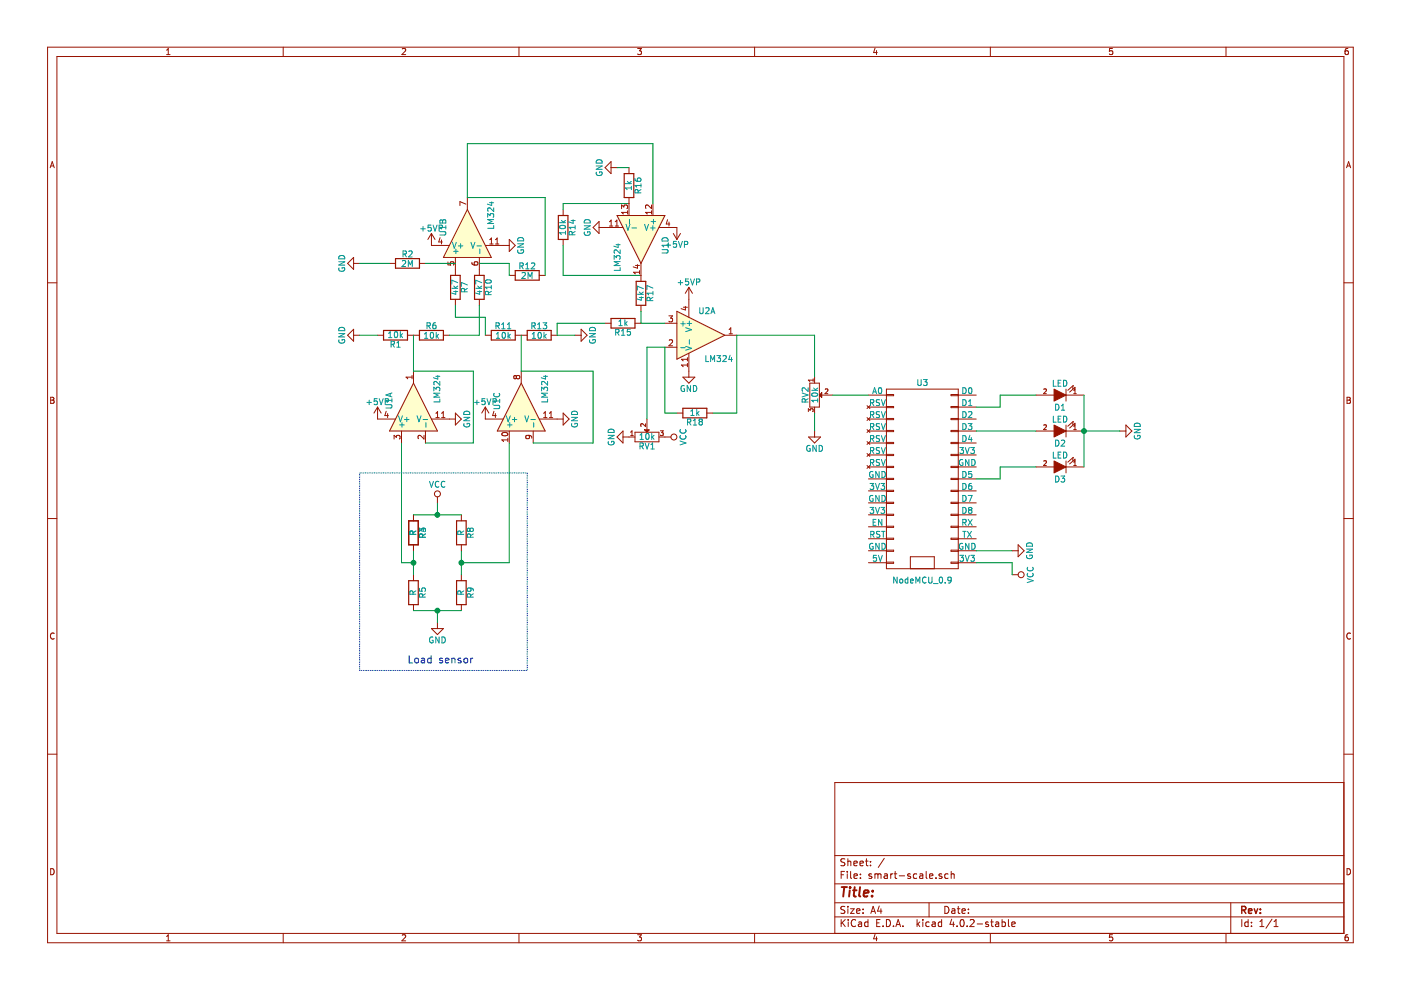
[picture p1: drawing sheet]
EESchema Schematic File Version 2
LIBS:power
LIBS:device
LIBS:transistors
LIBS:conn
LIBS:linear
LIBS:regul
LIBS:74xx
LIBS:cmos4000
LIBS:adc-dac
LIBS:memory
LIBS:xilinx
LIBS:microcontrollers
LIBS:dsp
LIBS:microchip
LIBS:analog_switches
LIBS:motorola
LIBS:texas
LIBS:intel
LIBS:audio
LIBS:interface
LIBS:digital-audio
LIBS:philips
LIBS:display
LIBS:cypress
LIBS:siliconi
LIBS:opto
LIBS:atmel
LIBS:contrib
LIBS:valves
LIBS:nodemcu
LIBS:smart-scale-cache
EELAYER 25 0
EELAYER END
$Descr A4 11693 8268
encoding utf-8
Sheet 1 1
Title ""
Date ""
Rev ""
Comp ""
Comment1 ""
Comment2 ""
Comment3 ""
Comment4 ""
$EndDescr
$Comp
L NodeMCU_0.9 U3
U 1 1
P 7700 4000
F 0 "U3" H 7700 4800 50  0000 C CNN
F 1 "NodeMCU_0.9" H 7700 3150 50  0000 C CNN
F 2 "" H 7950 4000 50  0000 C CNN
F 3 "" H 7950 4000 50  0000 C CNN
	1    7700 4000
	1    0    0    -1  
$EndComp
$Comp
L GND #PWR20
U 1 1
P 8450 4600
F 0 "#PWR20" H 8450 4350 50  0001 C CNN
F 1 "GND" H 8450 4450 50  0000 C CNN
F 2 "" H 8450 4600 50  0000 C CNN
F 3 "" H 8450 4600 50  0000 C CNN
	1    8450 4600
	0    -1   -1   0   
$EndComp
$Comp
L VCC #PWR21
U 1 1
P 8450 4800
F 0 "#PWR21" H 8450 4650 50  0001 C CNN
F 1 "VCC" H 8450 4950 50  0000 C CNN
F 2 "" H 8450 4800 50  0000 C CNN
F 3 "" H 8450 4800 50  0000 C CNN
	1    8450 4800
	0    1    1    0   
$EndComp
$Comp
L LM324 U1
U 1 1
P 3450 3400
F 0 "U1" H 3500 3600 50  0000 C CNN
F 1 "LM324" H 3600 3200 50  0000 C CNN
F 2 "" H 3400 3500 50  0000 C CNN
F 3 "" H 3500 3600 50  0000 C CNN
	1    3450 3400
	0    -1   -1   0   
$EndComp
$Comp
L LM324 U1
U 3 1
P 4350 3400
F 0 "U1" H 4400 3600 50  0000 C CNN
F 1 "LM324" H 4500 3200 50  0000 C CNN
F 2 "" H 4300 3500 50  0000 C CNN
F 3 "" H 4400 3600 50  0000 C CNN
	3    4350 3400
	0    -1   -1   0   
$EndComp
$Comp
L LM324 U1
U 2 1
P 3900 1950
F 0 "U1" H 3950 2150 50  0000 C CNN
F 1 "LM324" H 4050 1750 50  0000 C CNN
F 2 "" H 3850 2050 50  0000 C CNN
F 3 "" H 3950 2150 50  0000 C CNN
	2    3900 1950
	0    -1   -1   0   
$EndComp
$Comp
L LM324 U1
U 4 1
P 5350 2000
F 0 "U1" H 5400 2200 50  0000 C CNN
F 1 "LM324" H 5500 1800 50  0000 C CNN
F 2 "" H 5300 2100 50  0000 C CNN
F 3 "" H 5400 2200 50  0000 C CNN
	4    5350 2000
	0    1    1    0   
$EndComp
$Comp
L +5VP #PWR3
U 1 1
P 3150 3500
F 0 "#PWR3" H 3150 3350 50  0001 C CNN
F 1 "+5VP" H 3150 3640 50  0000 C CNN
F 2 "" H 3150 3500 50  0000 C CNN
F 3 "" H 3150 3500 50  0000 C CNN
	1    3150 3500
	1    0    0    -1  
$EndComp
$Comp
L +5VP #PWR8
U 1 1
P 4050 3500
F 0 "#PWR8" H 4050 3350 50  0001 C CNN
F 1 "+5VP" H 4050 3640 50  0000 C CNN
F 2 "" H 4050 3500 50  0000 C CNN
F 3 "" H 4050 3500 50  0000 C CNN
	1    4050 3500
	1    0    0    -1  
$EndComp
$Comp
L +5VP #PWR4
U 1 1
P 3600 2050
F 0 "#PWR4" H 3600 1900 50  0001 C CNN
F 1 "+5VP" H 3600 2190 50  0000 C CNN
F 2 "" H 3600 2050 50  0000 C CNN
F 3 "" H 3600 2050 50  0000 C CNN
	1    3600 2050
	1    0    0    -1  
$EndComp
$Comp
L +5VP #PWR16
U 1 1
P 5650 1900
F 0 "#PWR16" H 5650 1750 50  0001 C CNN
F 1 "+5VP" H 5650 2040 50  0000 C CNN
F 2 "" H 5650 1900 50  0000 C CNN
F 3 "" H 5650 1900 50  0000 C CNN
	1    5650 1900
	-1   0    0    1   
$EndComp
$Comp
L GND #PWR12
U 1 1
P 5050 1900
F 0 "#PWR12" H 5050 1650 50  0001 C CNN
F 1 "GND" H 5050 1750 50  0000 C CNN
F 2 "" H 5050 1900 50  0000 C CNN
F 3 "" H 5050 1900 50  0000 C CNN
	1    5050 1900
	0    1    1    0   
$EndComp
$Comp
L GND #PWR9
U 1 1
P 4200 2050
F 0 "#PWR9" H 4200 1800 50  0001 C CNN
F 1 "GND" H 4200 1900 50  0000 C CNN
F 2 "" H 4200 2050 50  0000 C CNN
F 3 "" H 4200 2050 50  0000 C CNN
	1    4200 2050
	0    -1   -1   0   
$EndComp
$Comp
L GND #PWR10
U 1 1
P 4650 3500
F 0 "#PWR10" H 4650 3250 50  0001 C CNN
F 1 "GND" H 4650 3350 50  0000 C CNN
F 2 "" H 4650 3500 50  0000 C CNN
F 3 "" H 4650 3500 50  0000 C CNN
	1    4650 3500
	0    -1   -1   0   
$EndComp
$Comp
L GND #PWR7
U 1 1
P 3750 3500
F 0 "#PWR7" H 3750 3250 50  0001 C CNN
F 1 "GND" H 3750 3350 50  0000 C CNN
F 2 "" H 3750 3500 50  0000 C CNN
F 3 "" H 3750 3500 50  0000 C CNN
	1    3750 3500
	0    -1   -1   0   
$EndComp
$Comp
L R R3
U 1 1
P 3450 4450
F 0 "R3" V 3530 4450 50  0000 C CNN
F 1 "R" V 3450 4450 50  0000 C CNN
F 2 "" V 3380 4450 50  0000 C CNN
F 3 "" H 3450 4450 50  0000 C CNN
	1    3450 4450
	1    0    0    -1  
$EndComp
$Comp
L R R4
U 1 1
P 3450 4450
F 0 "R4" V 3530 4450 50  0000 C CNN
F 1 "R" V 3450 4450 50  0000 C CNN
F 2 "" V 3380 4450 50  0000 C CNN
F 3 "" H 3450 4450 50  0000 C CNN
	1    3450 4450
	1    0    0    -1  
$EndComp
$Comp
L R R8
U 1 1
P 3850 4450
F 0 "R8" V 3930 4450 50  0000 C CNN
F 1 "R" V 3850 4450 50  0000 C CNN
F 2 "" V 3780 4450 50  0000 C CNN
F 3 "" H 3850 4450 50  0000 C CNN
	1    3850 4450
	1    0    0    -1  
$EndComp
$Comp
L R R9
U 1 1
P 3850 4950
F 0 "R9" V 3930 4950 50  0000 C CNN
F 1 "R" V 3850 4950 50  0000 C CNN
F 2 "" V 3780 4950 50  0000 C CNN
F 3 "" H 3850 4950 50  0000 C CNN
	1    3850 4950
	1    0    0    -1  
$EndComp
$Comp
L R R5
U 1 1
P 3450 4950
F 0 "R5" V 3530 4950 50  0000 C CNN
F 1 "R" V 3450 4950 50  0000 C CNN
F 2 "" V 3380 4950 50  0000 C CNN
F 3 "" H 3450 4950 50  0000 C CNN
	1    3450 4950
	1    0    0    -1  
$EndComp
$Comp
L GND #PWR6
U 1 1
P 3650 5200
F 0 "#PWR6" H 3650 4950 50  0001 C CNN
F 1 "GND" H 3650 5050 50  0000 C CNN
F 2 "" H 3650 5200 50  0000 C CNN
F 3 "" H 3650 5200 50  0000 C CNN
	1    3650 5200
	1    0    0    -1  
$EndComp
$Comp
L VCC #PWR5
U 1 1
P 3650 4200
F 0 "#PWR5" H 3650 4050 50  0001 C CNN
F 1 "VCC" H 3650 4350 50  0000 C CNN
F 2 "" H 3650 4200 50  0000 C CNN
F 3 "" H 3650 4200 50  0000 C CNN
	1    3650 4200
	1    0    0    -1  
$EndComp
$Comp
L R R1
U 1 1
P 3300 2800
F 0 "R1" V 3380 2800 50  0000 C CNN
F 1 "10k" V 3300 2800 50  0000 C CNN
F 2 "" V 3230 2800 50  0000 C CNN
F 3 "" H 3300 2800 50  0000 C CNN
	1    3300 2800
	0    1    1    0   
$EndComp
$Comp
L R R6
U 1 1
P 3600 2800
F 0 "R6" V 3680 2800 50  0000 C CNN
F 1 "10k" V 3600 2800 50  0000 C CNN
F 2 "" V 3530 2800 50  0000 C CNN
F 3 "" H 3600 2800 50  0000 C CNN
	1    3600 2800
	0    -1   -1   0   
$EndComp
$Comp
L GND #PWR2
U 1 1
P 3000 2800
F 0 "#PWR2" H 3000 2550 50  0001 C CNN
F 1 "GND" H 3000 2650 50  0000 C CNN
F 2 "" H 3000 2800 50  0000 C CNN
F 3 "" H 3000 2800 50  0000 C CNN
	1    3000 2800
	0    1    1    0   
$EndComp
$Comp
L R R11
U 1 1
P 4200 2800
F 0 "R11" V 4280 2800 50  0000 C CNN
F 1 "10k" V 4200 2800 50  0000 C CNN
F 2 "" V 4130 2800 50  0000 C CNN
F 3 "" H 4200 2800 50  0000 C CNN
	1    4200 2800
	0    -1   -1   0   
$EndComp
$Comp
L R R13
U 1 1
P 4500 2800
F 0 "R13" V 4580 2800 50  0000 C CNN
F 1 "10k" V 4500 2800 50  0000 C CNN
F 2 "" V 4430 2800 50  0000 C CNN
F 3 "" H 4500 2800 50  0000 C CNN
	1    4500 2800
	0    -1   -1   0   
$EndComp
$Comp
L GND #PWR11
U 1 1
P 4800 2800
F 0 "#PWR11" H 4800 2550 50  0001 C CNN
F 1 "GND" H 4800 2650 50  0000 C CNN
F 2 "" H 4800 2800 50  0000 C CNN
F 3 "" H 4800 2800 50  0000 C CNN
	1    4800 2800
	0    -1   -1   0   
$EndComp
$Comp
L R R10
U 1 1
P 4000 2400
F 0 "R10" V 4080 2400 50  0000 C CNN
F 1 "4k7" V 4000 2400 50  0000 C CNN
F 2 "" V 3930 2400 50  0000 C CNN
F 3 "" H 4000 2400 50  0000 C CNN
	1    4000 2400
	1    0    0    -1  
$EndComp
$Comp
L R R7
U 1 1
P 3800 2400
F 0 "R7" V 3880 2400 50  0000 C CNN
F 1 "4k7" V 3800 2400 50  0000 C CNN
F 2 "" V 3730 2400 50  0000 C CNN
F 3 "" H 3800 2400 50  0000 C CNN
	1    3800 2400
	1    0    0    -1  
$EndComp
$Comp
L R R12
U 1 1
P 4400 2300
F 0 "R12" V 4480 2300 50  0000 C CNN
F 1 "2M" V 4400 2300 50  0000 C CNN
F 2 "" V 4330 2300 50  0000 C CNN
F 3 "" H 4400 2300 50  0000 C CNN
	1    4400 2300
	0    -1   -1   0   
$EndComp
$Comp
L R R2
U 1 1
P 3400 2200
F 0 "R2" V 3480 2200 50  0000 C CNN
F 1 "2M" V 3400 2200 50  0000 C CNN
F 2 "" V 3330 2200 50  0000 C CNN
F 3 "" H 3400 2200 50  0000 C CNN
	1    3400 2200
	0    -1   -1   0   
$EndComp
$Comp
L GND #PWR1
U 1 1
P 3000 2200
F 0 "#PWR1" H 3000 1950 50  0001 C CNN
F 1 "GND" H 3000 2050 50  0000 C CNN
F 2 "" H 3000 2200 50  0000 C CNN
F 3 "" H 3000 2200 50  0000 C CNN
	1    3000 2200
	0    1    1    0   
$EndComp
Wire Wire Line
	8450 4600 8150 4600
Wire Wire Line
	8150 4700 8450 4700
Wire Wire Line
	8450 4700 8450 4800
Wire Wire Line
	3450 5100 3850 5100
Wire Wire Line
	3650 5100 3650 5200
Connection ~ 3650 5100
Wire Wire Line
	3450 4600 3450 4800
Wire Wire Line
	3850 4600 3850 4800
Wire Wire Line
	3450 4300 3850 4300
Wire Wire Line
	3650 4300 3650 4200
Connection ~ 3650 4300
Wire Wire Line
	3450 4700 3350 4700
Wire Wire Line
	3350 4700 3350 3700
Connection ~ 3450 4700
Wire Wire Line
	3850 4700 4250 4700
Wire Wire Line
	4250 4700 4250 3700
Connection ~ 3850 4700
Wire Wire Line
	3550 3700 3950 3700
Wire Wire Line
	3950 3700 3950 3100
Wire Wire Line
	3950 3100 3450 3100
Wire Wire Line
	4450 3700 4950 3700
Wire Wire Line
	4950 3700 4950 3100
Wire Wire Line
	4950 3100 4350 3100
Wire Wire Line
	3450 3100 3450 2800
Wire Wire Line
	3150 2800 3000 2800
Wire Wire Line
	4800 2800 4650 2800
Wire Wire Line
	4350 3100 4350 2800
Wire Wire Line
	3800 2550 3800 2650
Wire Wire Line
	3800 2650 4050 2650
Wire Wire Line
	4050 2650 4050 2800
Wire Wire Line
	4000 2550 4000 2800
Wire Wire Line
	4000 2800 3750 2800
Wire Wire Line
	4000 2200 4250 2200
Wire Wire Line
	4250 2200 4250 2300
Wire Wire Line
	4550 2300 4550 1650
Wire Wire Line
	4550 1650 3900 1650
Wire Wire Line
	3800 2200 3550 2200
Wire Wire Line
	3250 2200 3000 2200
Wire Wire Line
	3900 1650 3900 1200
Wire Wire Line
	3900 1200 5450 1200
Wire Wire Line
	5450 1200 5450 1700
$Comp
L R R14
U 1 1
P 4700 1900
F 0 "R14" V 4780 1900 50  0000 C CNN
F 1 "10k" V 4700 1900 50  0000 C CNN
F 2 "" V 4630 1900 50  0000 C CNN
F 3 "" H 4700 1900 50  0000 C CNN
	1    4700 1900
	1    0    0    -1  
$EndComp
Wire Wire Line
	5250 1700 4700 1700
Wire Wire Line
	4700 1700 4700 1750
Wire Wire Line
	5350 2300 4700 2300
Wire Wire Line
	4700 2300 4700 2050
$Comp
L R R16
U 1 1
P 5250 1550
F 0 "R16" V 5330 1550 50  0000 C CNN
F 1 "1k" V 5250 1550 50  0000 C CNN
F 2 "" V 5180 1550 50  0000 C CNN
F 3 "" H 5250 1550 50  0000 C CNN
	1    5250 1550
	1    0    0    -1  
$EndComp
$Comp
L GND #PWR13
U 1 1
P 5150 1400
F 0 "#PWR13" H 5150 1150 50  0001 C CNN
F 1 "GND" H 5150 1250 50  0000 C CNN
F 2 "" H 5150 1400 50  0000 C CNN
F 3 "" H 5150 1400 50  0000 C CNN
	1    5150 1400
	0    1    1    0   
$EndComp
Wire Wire Line
	5250 1400 5150 1400
$Comp
L LM324 U2
U 1 1
P 5850 2800
F 0 "U2" H 5900 3000 50  0000 C CNN
F 1 "LM324" H 6000 2600 50  0000 C CNN
F 2 "" H 5800 2900 50  0000 C CNN
F 3 "" H 5900 3000 50  0000 C CNN
	1    5850 2800
	1    0    0    -1  
$EndComp
$Comp
L GND #PWR18
U 1 1
P 5750 3100
F 0 "#PWR18" H 5750 2850 50  0001 C CNN
F 1 "GND" H 5750 2950 50  0000 C CNN
F 2 "" H 5750 3100 50  0000 C CNN
F 3 "" H 5750 3100 50  0000 C CNN
	1    5750 3100
	1    0    0    -1  
$EndComp
$Comp
L +5VP #PWR17
U 1 1
P 5750 2500
F 0 "#PWR17" H 5750 2350 50  0001 C CNN
F 1 "+5VP" H 5750 2640 50  0000 C CNN
F 2 "" H 5750 2500 50  0000 C CNN
F 3 "" H 5750 2500 50  0000 C CNN
	1    5750 2500
	1    0    0    -1  
$EndComp
$Comp
L R R17
U 1 1
P 5350 2450
F 0 "R17" V 5430 2450 50  0000 C CNN
F 1 "4k7" V 5350 2450 50  0000 C CNN
F 2 "" V 5280 2450 50  0000 C CNN
F 3 "" H 5350 2450 50  0000 C CNN
	1    5350 2450
	1    0    0    -1  
$EndComp
Wire Wire Line
	5550 2700 5350 2700
Wire Wire Line
	5350 2700 5350 2600
$Comp
L R R15
U 1 1
P 5200 2700
F 0 "R15" V 5280 2700 50  0000 C CNN
F 1 "1k" V 5200 2700 50  0000 C CNN
F 2 "" V 5130 2700 50  0000 C CNN
F 3 "" H 5200 2700 50  0000 C CNN
	1    5200 2700
	0    1    1    0   
$EndComp
Wire Wire Line
	5050 2700 4650 2700
Wire Wire Line
	4650 2700 4650 2800
$Comp
L R R18
U 1 1
P 5800 3450
F 0 "R18" V 5880 3450 50  0000 C CNN
F 1 "1k" V 5800 3450 50  0000 C CNN
F 2 "" V 5730 3450 50  0000 C CNN
F 3 "" H 5800 3450 50  0000 C CNN
	1    5800 3450
	0    1    1    0   
$EndComp
Wire Wire Line
	5550 2900 5550 3450
Wire Wire Line
	5550 3450 5650 3450
Wire Wire Line
	5950 3450 6150 3450
Wire Wire Line
	6150 3450 6150 2800
$Comp
L POT RV1
U 1 1
P 5400 3650
F 0 "RV1" H 5400 3570 50  0000 C CNN
F 1 "10k" H 5400 3650 50  0000 C CNN
F 2 "" H 5400 3650 50  0000 C CNN
F 3 "" H 5400 3650 50  0000 C CNN
	1    5400 3650
	1    0    0    -1  
$EndComp
Wire Wire Line
	5550 2900 5400 2900
Wire Wire Line
	5400 2900 5400 3500
$Comp
L VCC #PWR15
U 1 1
P 5550 3650
F 0 "#PWR15" H 5550 3500 50  0001 C CNN
F 1 "VCC" H 5550 3800 50  0000 C CNN
F 2 "" H 5550 3650 50  0000 C CNN
F 3 "" H 5550 3650 50  0000 C CNN
	1    5550 3650
	0    1    1    0   
$EndComp
$Comp
L GND #PWR14
U 1 1
P 5250 3650
F 0 "#PWR14" H 5250 3400 50  0001 C CNN
F 1 "GND" H 5250 3500 50  0000 C CNN
F 2 "" H 5250 3650 50  0000 C CNN
F 3 "" H 5250 3650 50  0000 C CNN
	1    5250 3650
	0    1    1    0   
$EndComp
$Comp
L POT RV2
U 1 1
P 6800 3300
F 0 "RV2" H 6800 3220 50  0000 C CNN
F 1 "10k" H 6800 3300 50  0000 C CNN
F 2 "" H 6800 3300 50  0000 C CNN
F 3 "" H 6800 3300 50  0000 C CNN
	1    6800 3300
	0    1    1    0   
$EndComp
Wire Wire Line
	7250 3300 6950 3300
Wire Wire Line
	6800 3150 6800 2800
Wire Wire Line
	6800 2800 6150 2800
$Comp
L GND #PWR19
U 1 1
P 6800 3600
F 0 "#PWR19" H 6800 3350 50  0001 C CNN
F 1 "GND" H 6800 3450 50  0000 C CNN
F 2 "" H 6800 3600 50  0000 C CNN
F 3 "" H 6800 3600 50  0000 C CNN
	1    6800 3600
	1    0    0    -1  
$EndComp
Wire Wire Line
	6800 3450 6800 3600
$Comp
L LED D1
U 1 1
P 8850 3300
F 0 "D1" H 8850 3400 50  0000 C CNN
F 1 "LED" H 8850 3200 50  0000 C CNN
F 2 "" H 8850 3300 50  0000 C CNN
F 3 "" H 8850 3300 50  0000 C CNN
	1    8850 3300
	-1   0    0    1   
$EndComp
$Comp
L LED D2
U 1 1
P 8850 3600
F 0 "D2" H 8850 3700 50  0000 C CNN
F 1 "LED" H 8850 3500 50  0000 C CNN
F 2 "" H 8850 3600 50  0000 C CNN
F 3 "" H 8850 3600 50  0000 C CNN
	1    8850 3600
	-1   0    0    1   
$EndComp
$Comp
L LED D3
U 1 1
P 8850 3900
F 0 "D3" H 8850 4000 50  0000 C CNN
F 1 "LED" H 8850 3800 50  0000 C CNN
F 2 "" H 8850 3900 50  0000 C CNN
F 3 "" H 8850 3900 50  0000 C CNN
	1    8850 3900
	-1   0    0    1   
$EndComp
Wire Wire Line
	8650 3300 8350 3300
Wire Wire Line
	8350 3300 8350 3400
Wire Wire Line
	8350 3400 8150 3400
Wire Wire Line
	8650 3600 8150 3600
Wire Wire Line
	8650 3900 8350 3900
Wire Wire Line
	8350 3900 8350 4000
Wire Wire Line
	8350 4000 8150 4000
$Comp
L GND #PWR22
U 1 1
P 9350 3600
F 0 "#PWR22" H 9350 3350 50  0001 C CNN
F 1 "GND" H 9350 3450 50  0000 C CNN
F 2 "" H 9350 3600 50  0000 C CNN
F 3 "" H 9350 3600 50  0000 C CNN
	1    9350 3600
	0    -1   -1   0   
$EndComp
Wire Wire Line
	9050 3600 9350 3600
Wire Wire Line
	9050 3300 9050 3900
Connection ~ 9050 3600
Wire Notes Line
	3000 3950 4400 3950
Wire Notes Line
	4400 3950 4400 5600
Wire Notes Line
	4400 5600 3000 5600
Wire Notes Line
	3000 5600 3000 3950
Text Notes 3400 5550 0    60   ~ 0
Load sensor
$EndSCHEMATC
